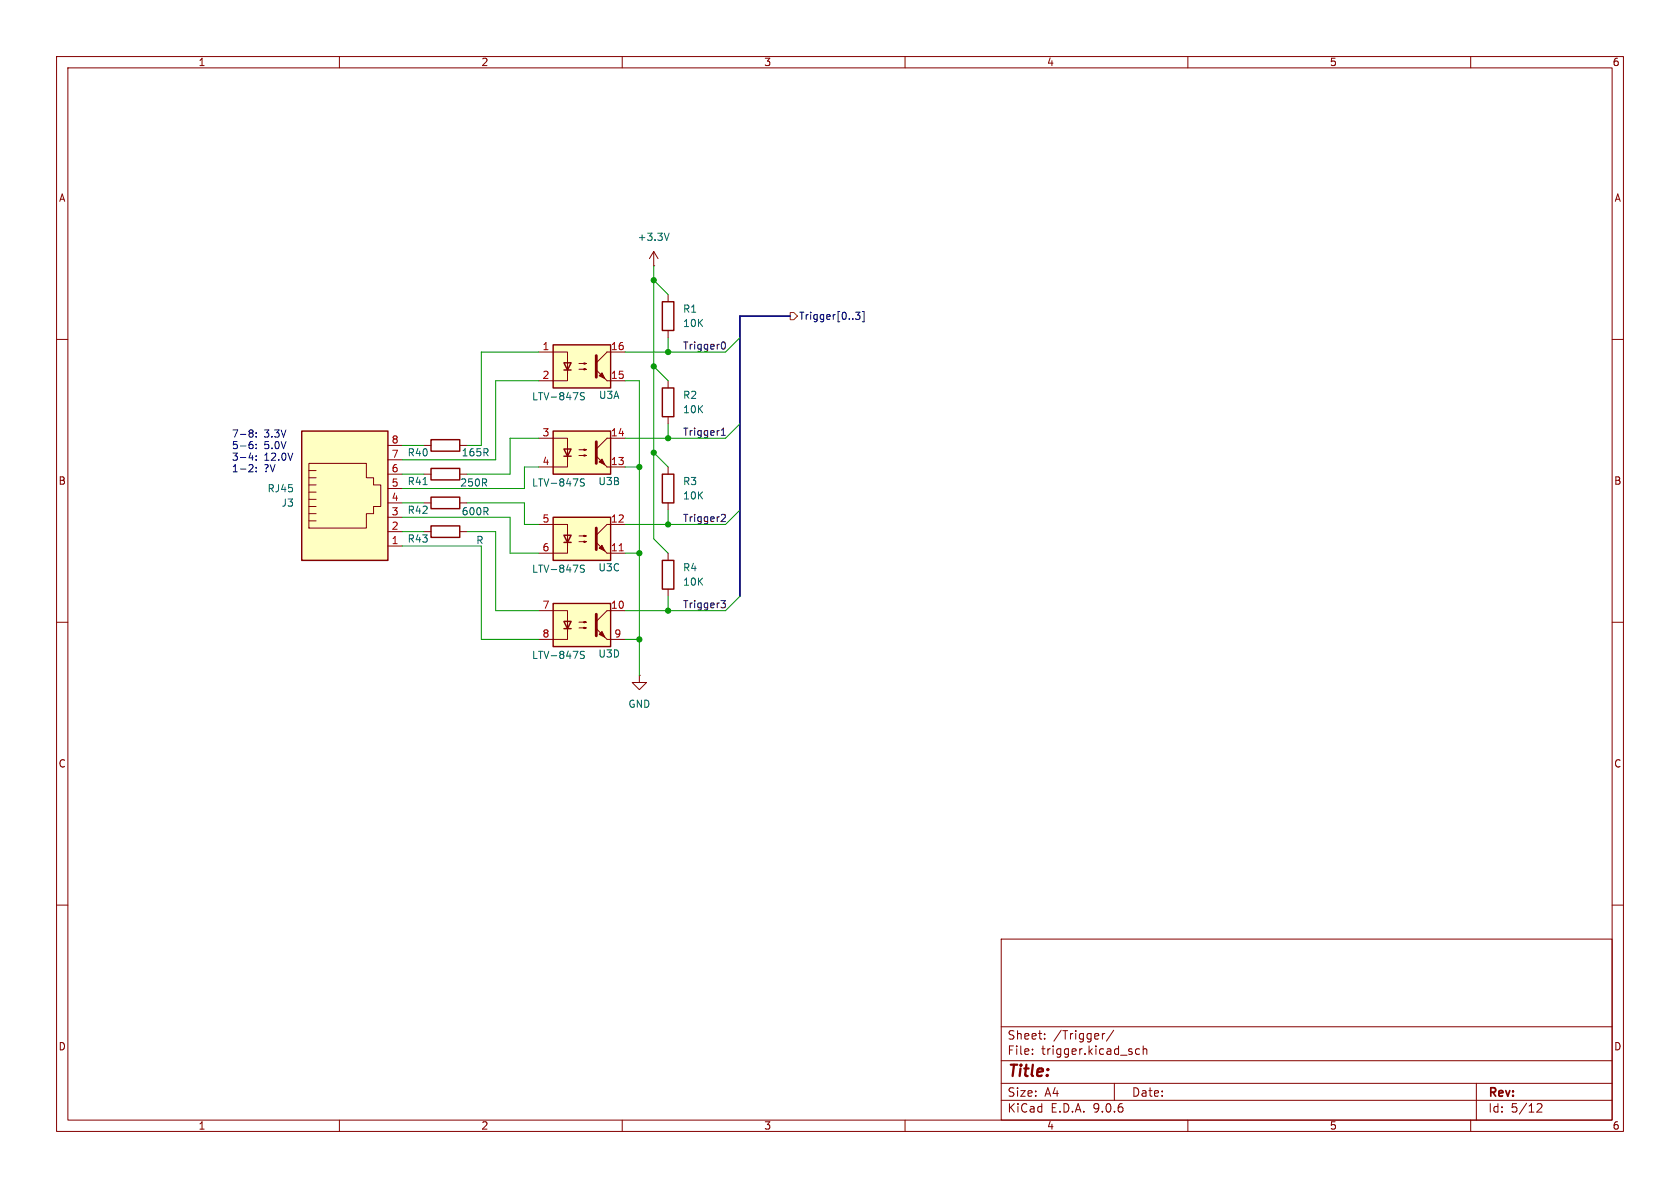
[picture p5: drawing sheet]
(kicad_sch
 (version 20250114)
 (generator "eeschema")
 (generator_version "9.0")
 (paper "A4")
 (lib_symbols
  (symbol "Connector:RJ45"
   (pin_names
    (offset 1.016)) (exclude_from_sim no) (in_bom yes) (on_board yes)
   (property "Reference" "J" (at -5.08 13.97 0) (effects (font (size 1.27 1.27)) (justify right)))
   (property "Value" "RJ45" (at 2.54 13.97 0) (effects (font (size 1.27 1.27)) (justify left)))
   (property "Footprint" "" (at 0 0.635 90) (effects (font (size 1.27 1.27)) (hide yes)))
   (property "Datasheet" "~" (at 0 0.635 90) (effects (font (size 1.27 1.27)) (hide yes)))
   (property "Description" "RJ connector, 8P8C (8 positions 8 connected)" (at 0 0 0) (effects (font (size 1.27 1.27)) (hide yes)))
   (symbol "RJ45_0_1"
    (polyline (pts (xy -6.35 1.905) (xy -5.08 1.905) (xy -5.08 1.905)) (stroke (width 0) (type default)) (fill (type none)))
    (polyline (pts (xy -6.35 0.635) (xy -5.08 0.635) (xy -5.08 0.635)) (stroke (width 0) (type default)) (fill (type none)))
    (polyline (pts (xy -6.35 -0.635) (xy -5.08 -0.635) (xy -5.08 -0.635)) (stroke (width 0) (type default)) (fill (type none)))
    (polyline (pts (xy -6.35 -1.905) (xy -5.08 -1.905) (xy -5.08 -1.905)) (stroke (width 0) (type default)) (fill (type none)))
    (polyline (pts (xy -6.35 -3.175) (xy -5.08 -3.175) (xy -5.08 -3.175)) (stroke (width 0) (type default)) (fill (type none)))
    (polyline (pts (xy -6.35 -4.445) (xy -6.35 6.985) (xy 3.81 6.985) (xy 3.81 4.445) (xy 5.08 4.445) (xy 5.08 3.175) (xy 6.35 3.175) (xy 6.35 -0.635) (xy 5.08 -0.635) (xy 5.08 -1.905) (xy 3.81 -1.905) (xy 3.81 -4.445) (xy -6.35 -4.445) (xy -6.35 -4.445)) (stroke (width 0) (type default)) (fill (type none)))
    (polyline (pts (xy -5.08 5.715) (xy -6.35 5.715)) (stroke (width 0) (type default)) (fill (type none)))
    (polyline (pts (xy -5.08 4.445) (xy -6.35 4.445)) (stroke (width 0) (type default)) (fill (type none)))
    (polyline (pts (xy -5.08 3.175) (xy -6.35 3.175) (xy -6.35 3.175)) (stroke (width 0) (type default)) (fill (type none)))
    (rectangle (start 7.62 12.7) (end -7.62 -10.16) (stroke (width 0.254) (type default)) (fill (type background))))
   (symbol "RJ45_1_1"
    (pin passive line (at 10.16 10.16 180) (length 2.54) (name "~" (effects (font (size 1.27 1.27)))) (number "8" (effects (font (size 1.27 1.27)))))
    (pin passive line (at 10.16 7.62 180) (length 2.54) (name "~" (effects (font (size 1.27 1.27)))) (number "7" (effects (font (size 1.27 1.27)))))
    (pin passive line (at 10.16 5.08 180) (length 2.54) (name "~" (effects (font (size 1.27 1.27)))) (number "6" (effects (font (size 1.27 1.27)))))
    (pin passive line (at 10.16 2.54 180) (length 2.54) (name "~" (effects (font (size 1.27 1.27)))) (number "5" (effects (font (size 1.27 1.27)))))
    (pin passive line (at 10.16 0 180) (length 2.54) (name "~" (effects (font (size 1.27 1.27)))) (number "4" (effects (font (size 1.27 1.27)))))
    (pin passive line (at 10.16 -2.54 180) (length 2.54) (name "~" (effects (font (size 1.27 1.27)))) (number "3" (effects (font (size 1.27 1.27)))))
    (pin passive line (at 10.16 -5.08 180) (length 2.54) (name "~" (effects (font (size 1.27 1.27)))) (number "2" (effects (font (size 1.27 1.27)))))
    (pin passive line (at 10.16 -7.62 180) (length 2.54) (name "~" (effects (font (size 1.27 1.27)))) (number "1" (effects (font (size 1.27 1.27))))))
   (embedded_fonts no))
  (symbol "Device:R"
   (pin_numbers (hide yes))
   (pin_names
    (offset 0)) (exclude_from_sim no) (in_bom yes) (on_board yes)
   (property "Reference" "R" (at 2.032 0 90) (effects (font (size 1.27 1.27))))
   (property "Value" "R" (at 0 0 90) (effects (font (size 1.27 1.27))))
   (property "Footprint" "" (at -1.778 0 90) (effects (font (size 1.27 1.27)) (hide yes)))
   (property "Datasheet" "~" (at 0 0 0) (effects (font (size 1.27 1.27)) (hide yes)))
   (property "Description" "Resistor" (at 0 0 0) (effects (font (size 1.27 1.27)) (hide yes)))
   (symbol "R_0_1"
    (rectangle (start -1.016 -2.54) (end 1.016 2.54) (stroke (width 0.254) (type default)) (fill (type none))))
   (symbol "R_1_1"
    (pin passive line (at 0 3.81 270) (length 1.27) (name "~" (effects (font (size 1.27 1.27)))) (number "1" (effects (font (size 1.27 1.27)))))
    (pin passive line (at 0 -3.81 90) (length 1.27) (name "~" (effects (font (size 1.27 1.27)))) (number "2" (effects (font (size 1.27 1.27))))))
   (embedded_fonts no))
  (symbol "Isolator:LTV-847S"
   (pin_names
    (offset 1.016)) (exclude_from_sim no) (in_bom yes) (on_board yes)
   (property "Reference" "U" (at -3.81 5.08 0) (effects (font (size 1.27 1.27))))
   (property "Value" "LTV-847S" (at 0 -5.08 0) (effects (font (size 1.27 1.27))))
   (property "Footprint" "Package_DIP:SMDIP-16_W9.53mm" (at 0 -7.62 0) (effects (font (size 1.27 1.27)) (hide yes)))
   (property "Datasheet" "http://www.us.liteon.com/downloads/LTV-817-827-847.PDF" (at -15.24 11.43 0) (effects (font (size 1.27 1.27)) (hide yes)))
   (property "Description" "DC Optocoupler, Vce 35V, CTR 50%, SMDIP-16" (at 0 0 0) (effects (font (size 1.27 1.27)) (hide yes)))
   (symbol "LTV-847S_0_1"
    (rectangle (start -5.08 3.81) (end 5.08 -3.81) (stroke (width 0.254) (type default)) (fill (type background)))
    (polyline (pts (xy -5.08 2.54) (xy -2.54 2.54) (xy -2.54 -1.27) (xy -2.54 0.635)) (stroke (width 0) (type default)) (fill (type none)))
    (polyline (pts (xy -3.175 -0.635) (xy -1.905 -0.635)) (stroke (width 0.254) (type default)) (fill (type none)))
    (polyline (pts (xy -2.54 -0.635) (xy -2.54 -2.54) (xy -5.08 -2.54)) (stroke (width 0) (type default)) (fill (type none)))
    (polyline (pts (xy -2.54 -0.635) (xy -3.175 0.635) (xy -1.905 0.635) (xy -2.54 -0.635)) (stroke (width 0.254) (type default)) (fill (type none)))
    (polyline (pts (xy -0.508 0.508) (xy 0.762 0.508) (xy 0.381 0.381) (xy 0.381 0.635) (xy 0.762 0.508)) (stroke (width 0) (type default)) (fill (type none)))
    (polyline (pts (xy -0.508 -0.508) (xy 0.762 -0.508) (xy 0.381 -0.635) (xy 0.381 -0.381) (xy 0.762 -0.508)) (stroke (width 0) (type default)) (fill (type none)))
    (polyline (pts (xy 2.54 1.905) (xy 2.54 -1.905)) (stroke (width 0.508) (type default)) (fill (type none)))
    (polyline (pts (xy 2.54 0.635) (xy 4.445 2.54)) (stroke (width 0) (type default)) (fill (type none)))
    (polyline (pts (xy 3.048 -1.651) (xy 3.556 -1.143) (xy 4.064 -2.159) (xy 3.048 -1.651)) (stroke (width 0) (type default)) (fill (type outline)))
    (polyline (pts (xy 4.445 2.54) (xy 5.08 2.54)) (stroke (width 0) (type default)) (fill (type none)))
    (polyline (pts (xy 4.445 -2.54) (xy 2.54 -0.635)) (stroke (width 0) (type default)) (fill (type outline)))
    (polyline (pts (xy 4.445 -2.54) (xy 5.08 -2.54)) (stroke (width 0) (type default)) (fill (type none))))
   (symbol "LTV-847S_1_1"
    (pin passive line (at -7.62 2.54 0) (length 2.54) (name "~" (effects (font (size 1.27 1.27)))) (number "1" (effects (font (size 1.27 1.27)))))
    (pin passive line (at -7.62 -2.54 0) (length 2.54) (name "~" (effects (font (size 1.27 1.27)))) (number "2" (effects (font (size 1.27 1.27)))))
    (pin passive line (at 7.62 2.54 180) (length 2.54) (name "~" (effects (font (size 1.27 1.27)))) (number "16" (effects (font (size 1.27 1.27)))))
    (pin passive line (at 7.62 -2.54 180) (length 2.54) (name "~" (effects (font (size 1.27 1.27)))) (number "15" (effects (font (size 1.27 1.27))))))
   (symbol "LTV-847S_2_1"
    (pin passive line (at -7.62 2.54 0) (length 2.54) (name "~" (effects (font (size 1.27 1.27)))) (number "3" (effects (font (size 1.27 1.27)))))
    (pin passive line (at -7.62 -2.54 0) (length 2.54) (name "~" (effects (font (size 1.27 1.27)))) (number "4" (effects (font (size 1.27 1.27)))))
    (pin passive line (at 7.62 2.54 180) (length 2.54) (name "~" (effects (font (size 1.27 1.27)))) (number "14" (effects (font (size 1.27 1.27)))))
    (pin passive line (at 7.62 -2.54 180) (length 2.54) (name "~" (effects (font (size 1.27 1.27)))) (number "13" (effects (font (size 1.27 1.27))))))
   (symbol "LTV-847S_3_1"
    (pin passive line (at -7.62 2.54 0) (length 2.54) (name "~" (effects (font (size 1.27 1.27)))) (number "5" (effects (font (size 1.27 1.27)))))
    (pin passive line (at -7.62 -2.54 0) (length 2.54) (name "~" (effects (font (size 1.27 1.27)))) (number "6" (effects (font (size 1.27 1.27)))))
    (pin passive line (at 7.62 2.54 180) (length 2.54) (name "~" (effects (font (size 1.27 1.27)))) (number "12" (effects (font (size 1.27 1.27)))))
    (pin passive line (at 7.62 -2.54 180) (length 2.54) (name "~" (effects (font (size 1.27 1.27)))) (number "11" (effects (font (size 1.27 1.27))))))
   (symbol "LTV-847S_4_1"
    (pin passive line (at -7.62 2.54 0) (length 2.54) (name "~" (effects (font (size 1.27 1.27)))) (number "7" (effects (font (size 1.27 1.27)))))
    (pin passive line (at -7.62 -2.54 0) (length 2.54) (name "~" (effects (font (size 1.27 1.27)))) (number "8" (effects (font (size 1.27 1.27)))))
    (pin passive line (at 7.62 2.54 180) (length 2.54) (name "~" (effects (font (size 1.27 1.27)))) (number "10" (effects (font (size 1.27 1.27)))))
    (pin passive line (at 7.62 -2.54 180) (length 2.54) (name "~" (effects (font (size 1.27 1.27)))) (number "9" (effects (font (size 1.27 1.27))))))
   (embedded_fonts no))
  (symbol "power:+3.3V"
   (power)
   (pin_numbers (hide yes))
   (pin_names
    (offset 0) (hide yes)) (exclude_from_sim no) (in_bom yes) (on_board yes)
   (property "Reference" "#PWR" (at 0 -3.81 0) (effects (font (size 1.27 1.27)) (hide yes)))
   (property "Value" "+3.3V" (at 0 3.556 0) (effects (font (size 1.27 1.27))))
   (property "Footprint" "" (at 0 0 0) (effects (font (size 1.27 1.27)) (hide yes)))
   (property "Datasheet" "" (at 0 0 0) (effects (font (size 1.27 1.27)) (hide yes)))
   (property "Description" "Power symbol creates a global label with name \"+3.3V\"" (at 0 0 0) (effects (font (size 1.27 1.27)) (hide yes)))
   (symbol "+3.3V_0_1"
    (polyline (pts (xy -0.762 1.27) (xy 0 2.54)) (stroke (width 0) (type default)) (fill (type none)))
    (polyline (pts (xy 0 2.54) (xy 0.762 1.27)) (stroke (width 0) (type default)) (fill (type none)))
    (polyline (pts (xy 0 0) (xy 0 2.54)) (stroke (width 0) (type default)) (fill (type none))))
   (symbol "+3.3V_1_1"
    (pin power_in line (at 0 0 90) (length 0) (name "~" (effects (font (size 1.27 1.27)))) (number "1" (effects (font (size 1.27 1.27))))))
   (embedded_fonts no))
  (symbol "power:GND"
   (power)
   (pin_numbers (hide yes))
   (pin_names
    (offset 0) (hide yes)) (exclude_from_sim no) (in_bom yes) (on_board yes)
   (property "Reference" "#PWR" (at 0 -6.35 0) (effects (font (size 1.27 1.27)) (hide yes)))
   (property "Value" "GND" (at 0 -3.81 0) (effects (font (size 1.27 1.27))))
   (property "Footprint" "" (at 0 0 0) (effects (font (size 1.27 1.27)) (hide yes)))
   (property "Datasheet" "" (at 0 0 0) (effects (font (size 1.27 1.27)) (hide yes)))
   (property "Description" "Power symbol creates a global label with name \"GND\" , ground" (at 0 0 0) (effects (font (size 1.27 1.27)) (hide yes)))
   (symbol "GND_0_1"
    (polyline (pts (xy 0 0) (xy 0 -1.27) (xy 1.27 -1.27) (xy 0 -2.54) (xy -1.27 -1.27) (xy 0 -1.27)) (stroke (width 0) (type default)) (fill (type none))))
   (symbol "GND_1_1"
    (pin power_in line (at 0 0 270) (length 0) (name "~" (effects (font (size 1.27 1.27)))) (number "1" (effects (font (size 1.27 1.27))))))
   (embedded_fonts no)))
 (text "7-8: 3.3V\n5-6: 5.0V\n3-4: 12.0V\n1-2: ?V"
  (exclude_from_sim no)
  (at 40.894 80.01 0)
  (effects (font (size 1.27 1.27)) (justify left)))
 (junction
  (at 113.03 82.55)
  (diameter 0)
  (color 0 0 0 0))
 (junction
  (at 118.11 107.95)
  (diameter 0)
  (color 0 0 0 0))
 (junction
  (at 115.57 64.77)
  (diameter 0)
  (color 0 0 0 0))
 (junction
  (at 115.57 80.01)
  (diameter 0)
  (color 0 0 0 0))
 (junction
  (at 113.03 97.79)
  (diameter 0)
  (color 0 0 0 0))
 (junction
  (at 113.03 113.03)
  (diameter 0)
  (color 0 0 0 0))
 (junction
  (at 118.11 62.23)
  (diameter 0)
  (color 0 0 0 0))
 (junction
  (at 118.11 77.47)
  (diameter 0)
  (color 0 0 0 0))
 (junction
  (at 118.11 92.71)
  (diameter 0)
  (color 0 0 0 0))
 (junction
  (at 115.57 49.53)
  (diameter 0)
  (color 0 0 0 0))
 (bus_entry
  (at 128.27 62.23)
  (size 2.54 -2.54)
  (stroke (width 0) (type default)))
 (bus_entry
  (at 128.27 107.95)
  (size 2.54 -2.54)
  (stroke (width 0) (type default)))
 (bus_entry
  (at 128.27 77.47)
  (size 2.54 -2.54)
  (stroke (width 0) (type default)))
 (bus_entry
  (at 128.27 92.71)
  (size 2.54 -2.54)
  (stroke (width 0) (type default)))
 (wire
  (pts (xy 95.25 82.55) (xy 92.71 82.55))
  (stroke (width 0) (type default)))
 (wire
  (pts (xy 110.49 97.79) (xy 113.03 97.79))
  (stroke (width 0) (type default)))
 (wire
  (pts (xy 110.49 107.95) (xy 118.11 107.95))
  (stroke (width 0) (type default)))
 (wire
  (pts (xy 82.55 93.98) (xy 87.63 93.98))
  (stroke (width 0) (type default)))
 (wire
  (pts (xy 110.49 82.55) (xy 113.03 82.55))
  (stroke (width 0) (type default)))
 (wire
  (pts (xy 95.25 62.23) (xy 85.09 62.23))
  (stroke (width 0) (type default)))
 (wire
  (pts (xy 118.11 90.17) (xy 118.11 92.71))
  (stroke (width 0) (type default)))
 (wire
  (pts (xy 87.63 107.95) (xy 95.25 107.95))
  (stroke (width 0) (type default)))
 (wire
  (pts (xy 82.55 88.9) (xy 92.71 88.9))
  (stroke (width 0) (type default)))
 (bus
  (pts (xy 130.81 59.69) (xy 130.81 74.93))
  (stroke (width 0) (type default)))
 (wire
  (pts (xy 113.03 113.03) (xy 113.03 119.38))
  (stroke (width 0) (type default)))
 (wire
  (pts (xy 113.03 97.79) (xy 113.03 113.03))
  (stroke (width 0) (type default)))
 (wire
  (pts (xy 110.49 113.03) (xy 113.03 113.03))
  (stroke (width 0) (type default)))
 (wire
  (pts (xy 110.49 67.31) (xy 113.03 67.31))
  (stroke (width 0) (type default)))
 (wire
  (pts (xy 71.12 91.44) (xy 90.17 91.44))
  (stroke (width 0) (type default)))
 (wire
  (pts (xy 110.49 92.71) (xy 118.11 92.71))
  (stroke (width 0) (type default)))
 (wire
  (pts (xy 118.11 62.23) (xy 128.27 62.23))
  (stroke (width 0) (type default)))
 (wire
  (pts (xy 118.11 74.93) (xy 118.11 77.47))
  (stroke (width 0) (type default)))
 (bus
  (pts (xy 130.81 90.17) (xy 130.81 105.41))
  (stroke (width 0) (type default)))
 (wire
  (pts (xy 110.49 77.47) (xy 118.11 77.47))
  (stroke (width 0) (type default)))
 (wire
  (pts (xy 71.12 83.82) (xy 74.93 83.82))
  (stroke (width 0) (type default)))
 (wire
  (pts (xy 71.12 81.28) (xy 87.63 81.28))
  (stroke (width 0) (type default)))
 (wire
  (pts (xy 87.63 81.28) (xy 87.63 67.31))
  (stroke (width 0) (type default)))
 (wire
  (pts (xy 92.71 82.55) (xy 92.71 86.36))
  (stroke (width 0) (type default)))
 (wire
  (pts (xy 71.12 78.74) (xy 74.93 78.74))
  (stroke (width 0) (type default)))
 (bus
  (pts (xy 130.81 55.88) (xy 130.81 59.69))
  (stroke (width 0) (type default)))
 (wire
  (pts (xy 95.25 92.71) (xy 92.71 92.71))
  (stroke (width 0) (type default)))
 (wire
  (pts (xy 90.17 83.82) (xy 90.17 77.47))
  (stroke (width 0) (type default)))
 (wire
  (pts (xy 118.11 77.47) (xy 128.27 77.47))
  (stroke (width 0) (type default)))
 (wire
  (pts (xy 92.71 92.71) (xy 92.71 88.9))
  (stroke (width 0) (type default)))
 (wire
  (pts (xy 118.11 105.41) (xy 118.11 107.95))
  (stroke (width 0) (type default)))
 (wire
  (pts (xy 87.63 67.31) (xy 95.25 67.31))
  (stroke (width 0) (type default)))
 (bus
  (pts (xy 130.81 55.88) (xy 139.7 55.88))
  (stroke (width 0) (type default)))
 (wire
  (pts (xy 118.11 97.79) (xy 115.57 95.25))
  (stroke (width 0) (type default)))
 (wire
  (pts (xy 71.12 88.9) (xy 74.93 88.9))
  (stroke (width 0) (type default)))
 (bus
  (pts (xy 130.81 74.93) (xy 130.81 90.17))
  (stroke (width 0) (type default)))
 (wire
  (pts (xy 71.12 96.52) (xy 85.09 96.52))
  (stroke (width 0) (type default)))
 (wire
  (pts (xy 85.09 113.03) (xy 95.25 113.03))
  (stroke (width 0) (type default)))
 (wire
  (pts (xy 90.17 77.47) (xy 95.25 77.47))
  (stroke (width 0) (type default)))
 (wire
  (pts (xy 118.11 67.31) (xy 115.57 64.77))
  (stroke (width 0) (type default)))
 (wire
  (pts (xy 115.57 46.99) (xy 115.57 49.53))
  (stroke (width 0) (type default)))
 (wire
  (pts (xy 71.12 93.98) (xy 74.93 93.98))
  (stroke (width 0) (type default)))
 (wire
  (pts (xy 118.11 59.69) (xy 118.11 62.23))
  (stroke (width 0) (type default)))
 (wire
  (pts (xy 85.09 62.23) (xy 85.09 78.74))
  (stroke (width 0) (type default)))
 (wire
  (pts (xy 82.55 83.82) (xy 90.17 83.82))
  (stroke (width 0) (type default)))
 (wire
  (pts (xy 90.17 91.44) (xy 90.17 97.79))
  (stroke (width 0) (type default)))
 (wire
  (pts (xy 110.49 62.23) (xy 118.11 62.23))
  (stroke (width 0) (type default)))
 (wire
  (pts (xy 85.09 96.52) (xy 85.09 113.03))
  (stroke (width 0) (type default)))
 (wire
  (pts (xy 113.03 67.31) (xy 113.03 82.55))
  (stroke (width 0) (type default)))
 (wire
  (pts (xy 82.55 78.74) (xy 85.09 78.74))
  (stroke (width 0) (type default)))
 (wire
  (pts (xy 118.11 82.55) (xy 115.57 80.01))
  (stroke (width 0) (type default)))
 (wire
  (pts (xy 113.03 82.55) (xy 113.03 97.79))
  (stroke (width 0) (type default)))
 (wire
  (pts (xy 115.57 80.01) (xy 115.57 95.25))
  (stroke (width 0) (type default)))
 (wire
  (pts (xy 118.11 92.71) (xy 128.27 92.71))
  (stroke (width 0) (type default)))
 (wire
  (pts (xy 90.17 97.79) (xy 95.25 97.79))
  (stroke (width 0) (type default)))
 (wire
  (pts (xy 118.11 107.95) (xy 128.27 107.95))
  (stroke (width 0) (type default)))
 (wire
  (pts (xy 115.57 64.77) (xy 115.57 80.01))
  (stroke (width 0) (type default)))
 (wire
  (pts (xy 87.63 93.98) (xy 87.63 107.95))
  (stroke (width 0) (type default)))
 (wire
  (pts (xy 115.57 49.53) (xy 115.57 64.77))
  (stroke (width 0) (type default)))
 (wire
  (pts (xy 118.11 52.07) (xy 115.57 49.53))
  (stroke (width 0) (type default)))
 (wire
  (pts (xy 92.71 86.36) (xy 71.12 86.36))
  (stroke (width 0) (type default)))
 (label "Trigger3"
  (at 120.65 107.95 0)
  (effects (font (size 1.27 1.27)) (justify left bottom)))
 (label "Trigger1"
  (at 120.65 77.47 0)
  (effects (font (size 1.27 1.27)) (justify left bottom)))
 (label "Trigger0"
  (at 120.65 62.23 0)
  (effects (font (size 1.27 1.27)) (justify left bottom)))
 (label "Trigger2"
  (at 120.65 92.71 0)
  (effects (font (size 1.27 1.27)) (justify left bottom)))
 (hierarchical_label "Trigger[0..3]"
  (shape output)
  (at 139.7 55.88 0)
  (effects (font (size 1.27 1.27)) (justify left)))
 (symbol
  (lib_id "Device:R")
  (at 118.11 71.12 0)
  (unit 1)
  (exclude_from_sim no)
  (in_bom yes)
  (on_board yes)
  (dnp no)
  (fields_autoplaced yes)
  (property "Reference" "R2" (at 120.65 69.8499 0) (effects (font (size 1.27 1.27)) (justify left)))
  (property "Value" "10K" (at 120.65 72.3899 0) (effects (font (size 1.27 1.27)) (justify left)))
  (property "Footprint" "Resistor_SMD:R_0603_1608Metric_Pad0.98x0.95mm_HandSolder" (at 116.332 71.12 90) (effects (font (size 1.27 1.27)) (hide yes)))
  (property "Datasheet" "~" (at 118.11 71.12 0) (effects (font (size 1.27 1.27)) (hide yes)))
  (property "Description" "Resistor" (at 118.11 71.12 0) (effects (font (size 1.27 1.27)) (hide yes)))
  (pin "2")
  (pin "1"))
 (symbol
  (lib_id "Device:R")
  (at 78.74 78.74 90)
  (unit 1)
  (exclude_from_sim no)
  (in_bom yes)
  (on_board yes)
  (dnp no)
  (property "Reference" "R40" (at 73.914 80.01 90) (effects (font (size 1.27 1.27))))
  (property "Value" "165R" (at 84.074 80.01 90) (effects (font (size 1.27 1.27))))
  (property "Footprint" "Resistor_SMD:R_0603_1608Metric_Pad0.98x0.95mm_HandSolder" (at 78.74 80.518 90) (effects (font (size 1.27 1.27)) (hide yes)))
  (property "Datasheet" "~" (at 78.74 78.74 0) (effects (font (size 1.27 1.27)) (hide yes)))
  (property "Description" "Resistor" (at 78.74 78.74 0) (effects (font (size 1.27 1.27)) (hide yes)))
  (pin "1")
  (pin "2"))
 (symbol
  (lib_id "Device:R")
  (at 78.74 88.9 90)
  (unit 1)
  (exclude_from_sim no)
  (in_bom yes)
  (on_board yes)
  (dnp no)
  (property "Reference" "R42" (at 73.914 90.17 90) (effects (font (size 1.27 1.27))))
  (property "Value" "600R" (at 84.074 90.424 90) (effects (font (size 1.27 1.27))))
  (property "Footprint" "Resistor_SMD:R_0603_1608Metric_Pad0.98x0.95mm_HandSolder" (at 78.74 90.678 90) (effects (font (size 1.27 1.27)) (hide yes)))
  (property "Datasheet" "~" (at 78.74 88.9 0) (effects (font (size 1.27 1.27)) (hide yes)))
  (property "Description" "Resistor" (at 78.74 88.9 0) (effects (font (size 1.27 1.27)) (hide yes)))
  (pin "2")
  (pin "1"))
 (symbol
  (lib_id "Device:R")
  (at 118.11 101.6 0)
  (unit 1)
  (exclude_from_sim no)
  (in_bom yes)
  (on_board yes)
  (dnp no)
  (fields_autoplaced yes)
  (property "Reference" "R4" (at 120.65 100.3299 0) (effects (font (size 1.27 1.27)) (justify left)))
  (property "Value" "10K" (at 120.65 102.8699 0) (effects (font (size 1.27 1.27)) (justify left)))
  (property "Footprint" "Resistor_SMD:R_0603_1608Metric_Pad0.98x0.95mm_HandSolder" (at 116.332 101.6 90) (effects (font (size 1.27 1.27)) (hide yes)))
  (property "Datasheet" "~" (at 118.11 101.6 0) (effects (font (size 1.27 1.27)) (hide yes)))
  (property "Description" "Resistor" (at 118.11 101.6 0) (effects (font (size 1.27 1.27)) (hide yes)))
  (pin "2")
  (pin "1"))
 (symbol
  (lib_id "Device:R")
  (at 78.74 93.98 90)
  (unit 1)
  (exclude_from_sim no)
  (in_bom yes)
  (on_board yes)
  (dnp no)
  (property "Reference" "R43" (at 73.914 95.25 90) (effects (font (size 1.27 1.27))))
  (property "Value" "R" (at 84.836 95.504 90) (effects (font (size 1.27 1.27))))
  (property "Footprint" "Resistor_SMD:R_0603_1608Metric_Pad0.98x0.95mm_HandSolder" (at 78.74 95.758 90) (effects (font (size 1.27 1.27)) (hide yes)))
  (property "Datasheet" "~" (at 78.74 93.98 0) (effects (font (size 1.27 1.27)) (hide yes)))
  (property "Description" "Resistor" (at 78.74 93.98 0) (effects (font (size 1.27 1.27)) (hide yes)))
  (pin "1")
  (pin "2"))
 (symbol
  (lib_id "Device:R")
  (at 118.11 55.88 0)
  (unit 1)
  (exclude_from_sim no)
  (in_bom yes)
  (on_board yes)
  (dnp no)
  (fields_autoplaced yes)
  (property "Reference" "R1" (at 120.65 54.6099 0) (effects (font (size 1.27 1.27)) (justify left)))
  (property "Value" "10K" (at 120.65 57.1499 0) (effects (font (size 1.27 1.27)) (justify left)))
  (property "Footprint" "Resistor_SMD:R_0603_1608Metric_Pad0.98x0.95mm_HandSolder" (at 116.332 55.88 90) (effects (font (size 1.27 1.27)) (hide yes)))
  (property "Datasheet" "~" (at 118.11 55.88 0) (effects (font (size 1.27 1.27)) (hide yes)))
  (property "Description" "Resistor" (at 118.11 55.88 0) (effects (font (size 1.27 1.27)) (hide yes)))
  (pin "2")
  (pin "1"))
 (symbol
  (lib_id "Device:R")
  (at 118.11 86.36 0)
  (unit 1)
  (exclude_from_sim no)
  (in_bom yes)
  (on_board yes)
  (dnp no)
  (fields_autoplaced yes)
  (property "Reference" "R3" (at 120.65 85.0899 0) (effects (font (size 1.27 1.27)) (justify left)))
  (property "Value" "10K" (at 120.65 87.6299 0) (effects (font (size 1.27 1.27)) (justify left)))
  (property "Footprint" "Resistor_SMD:R_0603_1608Metric_Pad0.98x0.95mm_HandSolder" (at 116.332 86.36 90) (effects (font (size 1.27 1.27)) (hide yes)))
  (property "Datasheet" "~" (at 118.11 86.36 0) (effects (font (size 1.27 1.27)) (hide yes)))
  (property "Description" "Resistor" (at 118.11 86.36 0) (effects (font (size 1.27 1.27)) (hide yes)))
  (pin "2")
  (pin "1"))
 (symbol
  (lib_id "Isolator:LTV-847S")
  (at 102.87 80.01 0)
  (unit 2)
  (exclude_from_sim no)
  (in_bom yes)
  (on_board yes)
  (dnp no)
  (property "Reference" "U3" (at 107.696 85.09 0) (effects (font (size 1.27 1.27))))
  (property "Value" "LTV-847S" (at 98.806 85.344 0) (effects (font (size 1.27 1.27))))
  (property "Footprint" "Package_DIP:SMDIP-16_W9.53mm" (at 102.87 87.63 0) (effects (font (size 1.27 1.27)) (hide yes)))
  (property "Datasheet" "http://www.us.liteon.com/downloads/LTV-817-827-847.PDF" (at 87.63 68.58 0) (effects (font (size 1.27 1.27)) (hide yes)))
  (property "Description" "DC Optocoupler, Vce 35V, CTR 50%, SMDIP-16" (at 102.87 80.01 0) (effects (font (size 1.27 1.27)) (hide yes)))
  (pin "9")
  (pin "6")
  (pin "4")
  (pin "3")
  (pin "13")
  (pin "14")
  (pin "1")
  (pin "2")
  (pin "10")
  (pin "11")
  (pin "5")
  (pin "7")
  (pin "12")
  (pin "16")
  (pin "8")
  (pin "15"))
 (symbol
  (lib_id "power:+3.3V")
  (at 115.57 46.99 0)
  (unit 1)
  (exclude_from_sim no)
  (in_bom yes)
  (on_board yes)
  (dnp no)
  (fields_autoplaced yes)
  (property "Reference" "#PWR08" (at 115.57 50.8 0) (effects (font (size 1.27 1.27)) (hide yes)))
  (property "Value" "+3.3V" (at 115.57 41.91 0) (effects (font (size 1.27 1.27))))
  (property "Footprint" "" (at 115.57 46.99 0) (effects (font (size 1.27 1.27)) (hide yes)))
  (property "Datasheet" "" (at 115.57 46.99 0) (effects (font (size 1.27 1.27)) (hide yes)))
  (property "Description" "Power symbol creates a global label with name \"+3.3V\"" (at 115.57 46.99 0) (effects (font (size 1.27 1.27)) (hide yes)))
  (pin "1"))
 (symbol
  (lib_id "Device:R")
  (at 78.74 83.82 90)
  (unit 1)
  (exclude_from_sim no)
  (in_bom yes)
  (on_board yes)
  (dnp no)
  (property "Reference" "R41" (at 73.914 85.09 90) (effects (font (size 1.27 1.27))))
  (property "Value" "250R" (at 83.82 85.344 90) (effects (font (size 1.27 1.27))))
  (property "Footprint" "Resistor_SMD:R_0603_1608Metric_Pad0.98x0.95mm_HandSolder" (at 78.74 85.598 90) (effects (font (size 1.27 1.27)) (hide yes)))
  (property "Datasheet" "~" (at 78.74 83.82 0) (effects (font (size 1.27 1.27)) (hide yes)))
  (property "Description" "Resistor" (at 78.74 83.82 0) (effects (font (size 1.27 1.27)) (hide yes)))
  (pin "1")
  (pin "2"))
 (symbol
  (lib_id "Connector:RJ45")
  (at 60.96 88.9 0)
  (unit 1)
  (exclude_from_sim no)
  (in_bom yes)
  (on_board yes)
  (dnp no)
  (property "Reference" "J3" (at 52.07 88.9001 0) (effects (font (size 1.27 1.27)) (justify right)))
  (property "Value" "RJ45" (at 52.07 86.3601 0) (effects (font (size 1.27 1.27)) (justify right)))
  (property "Footprint" "revolvenow:RJ45" (at 60.96 88.265 90) (effects (font (size 1.27 1.27)) (hide yes)))
  (property "Datasheet" "~" (at 60.96 88.265 90) (effects (font (size 1.27 1.27)) (hide yes)))
  (property "Description" "RJ connector, 8P8C (8 positions 8 connected)" (at 60.96 88.9 0) (effects (font (size 1.27 1.27)) (hide yes)))
  (pin "4")
  (pin "6")
  (pin "5")
  (pin "7")
  (pin "8")
  (pin "1")
  (pin "3")
  (pin "2"))
 (symbol
  (lib_id "Isolator:LTV-847S")
  (at 102.87 110.49 0)
  (unit 4)
  (exclude_from_sim no)
  (in_bom yes)
  (on_board yes)
  (dnp no)
  (property "Reference" "U3" (at 107.696 115.57 0) (effects (font (size 1.27 1.27))))
  (property "Value" "LTV-847S" (at 98.806 115.824 0) (effects (font (size 1.27 1.27))))
  (property "Footprint" "Package_DIP:SMDIP-16_W9.53mm" (at 102.87 118.11 0) (effects (font (size 1.27 1.27)) (hide yes)))
  (property "Datasheet" "http://www.us.liteon.com/downloads/LTV-817-827-847.PDF" (at 87.63 99.06 0) (effects (font (size 1.27 1.27)) (hide yes)))
  (property "Description" "DC Optocoupler, Vce 35V, CTR 50%, SMDIP-16" (at 102.87 110.49 0) (effects (font (size 1.27 1.27)) (hide yes)))
  (pin "9")
  (pin "6")
  (pin "4")
  (pin "3")
  (pin "13")
  (pin "14")
  (pin "1")
  (pin "2")
  (pin "10")
  (pin "11")
  (pin "5")
  (pin "7")
  (pin "12")
  (pin "16")
  (pin "8")
  (pin "15"))
 (symbol
  (lib_id "Isolator:LTV-847S")
  (at 102.87 95.25 0)
  (unit 3)
  (exclude_from_sim no)
  (in_bom yes)
  (on_board yes)
  (dnp no)
  (property "Reference" "U3" (at 107.696 100.33 0) (effects (font (size 1.27 1.27))))
  (property "Value" "LTV-847S" (at 98.806 100.584 0) (effects (font (size 1.27 1.27))))
  (property "Footprint" "Package_DIP:SMDIP-16_W9.53mm" (at 102.87 102.87 0) (effects (font (size 1.27 1.27)) (hide yes)))
  (property "Datasheet" "http://www.us.liteon.com/downloads/LTV-817-827-847.PDF" (at 87.63 83.82 0) (effects (font (size 1.27 1.27)) (hide yes)))
  (property "Description" "DC Optocoupler, Vce 35V, CTR 50%, SMDIP-16" (at 102.87 95.25 0) (effects (font (size 1.27 1.27)) (hide yes)))
  (pin "9")
  (pin "6")
  (pin "4")
  (pin "3")
  (pin "13")
  (pin "14")
  (pin "1")
  (pin "2")
  (pin "10")
  (pin "11")
  (pin "5")
  (pin "7")
  (pin "12")
  (pin "16")
  (pin "8")
  (pin "15"))
 (symbol
  (lib_id "Isolator:LTV-847S")
  (at 102.87 64.77 0)
  (unit 1)
  (exclude_from_sim no)
  (in_bom yes)
  (on_board yes)
  (dnp no)
  (property "Reference" "U3" (at 107.696 69.85 0) (effects (font (size 1.27 1.27))))
  (property "Value" "LTV-847S" (at 98.806 70.104 0) (effects (font (size 1.27 1.27))))
  (property "Footprint" "Package_DIP:SMDIP-16_W9.53mm" (at 102.87 72.39 0) (effects (font (size 1.27 1.27)) (hide yes)))
  (property "Datasheet" "http://www.us.liteon.com/downloads/LTV-817-827-847.PDF" (at 87.63 53.34 0) (effects (font (size 1.27 1.27)) (hide yes)))
  (property "Description" "DC Optocoupler, Vce 35V, CTR 50%, SMDIP-16" (at 102.87 64.77 0) (effects (font (size 1.27 1.27)) (hide yes)))
  (pin "9")
  (pin "6")
  (pin "4")
  (pin "3")
  (pin "13")
  (pin "14")
  (pin "1")
  (pin "2")
  (pin "10")
  (pin "11")
  (pin "5")
  (pin "7")
  (pin "12")
  (pin "16")
  (pin "8")
  (pin "15"))
 (symbol
  (lib_id "power:GND")
  (at 113.03 119.38 0)
  (unit 1)
  (exclude_from_sim no)
  (in_bom yes)
  (on_board yes)
  (dnp no)
  (fields_autoplaced yes)
  (property "Reference" "#PWR028" (at 113.03 125.73 0) (effects (font (size 1.27 1.27)) (hide yes)))
  (property "Value" "GND" (at 113.03 124.46 0) (effects (font (size 1.27 1.27))))
  (property "Footprint" "" (at 113.03 119.38 0) (effects (font (size 1.27 1.27)) (hide yes)))
  (property "Datasheet" "" (at 113.03 119.38 0) (effects (font (size 1.27 1.27)) (hide yes)))
  (property "Description" "Power symbol creates a global label with name \"GND\" , ground" (at 113.03 119.38 0) (effects (font (size 1.27 1.27)) (hide yes)))
  (pin "1")))
